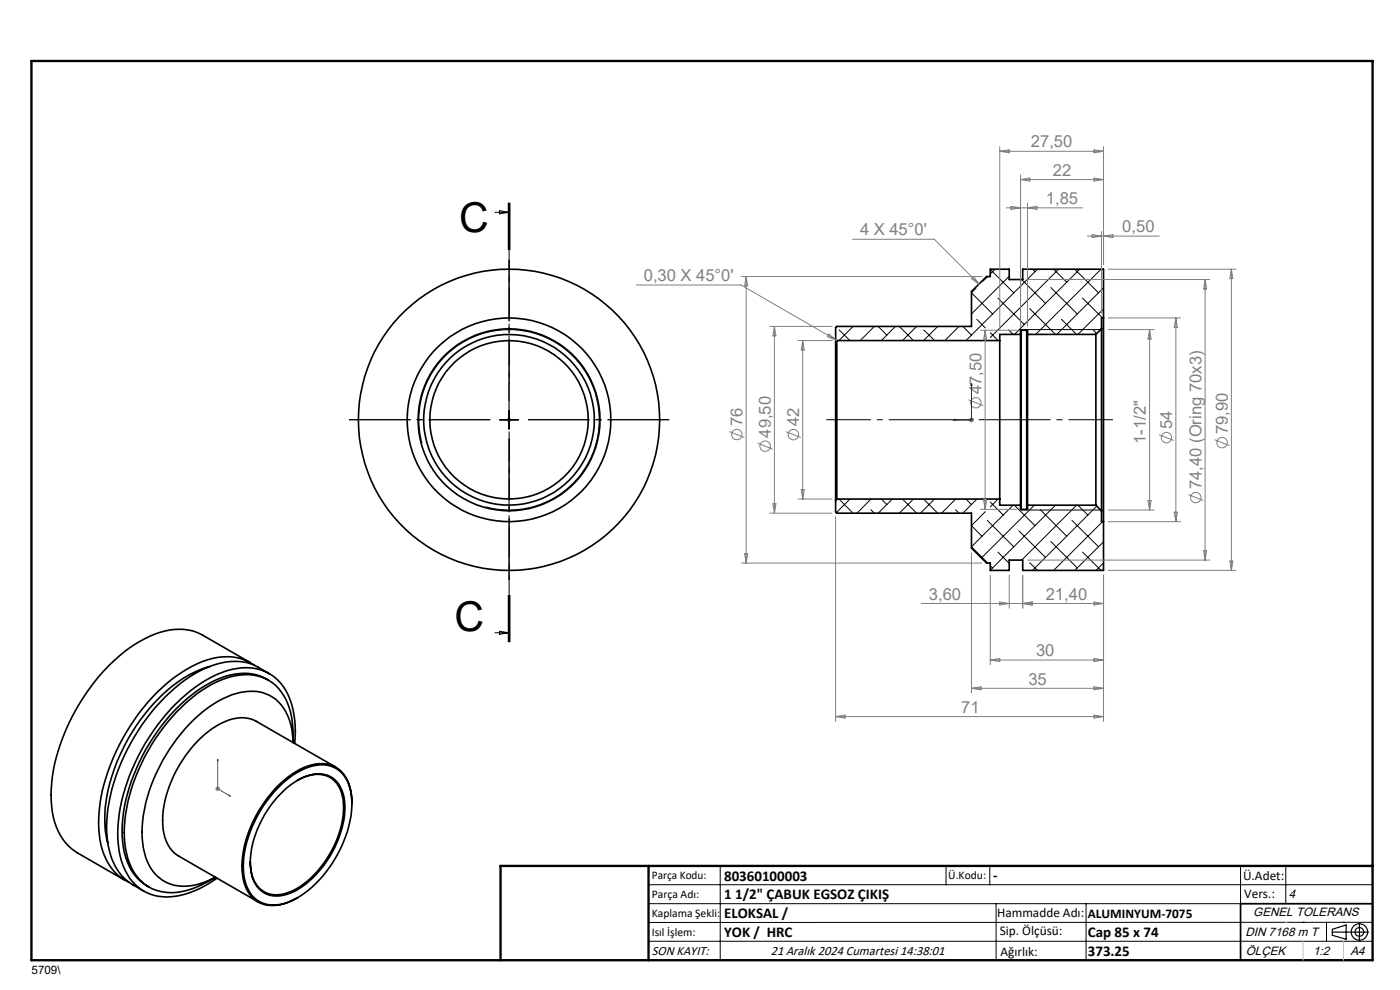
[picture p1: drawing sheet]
<svg xmlns="http://www.w3.org/2000/svg" width="297mm" height="210mm" viewBox="0 0 297 210" stroke-linecap="round" stroke-linejoin="round" font-family="sans-serif">
<g fill="none" stroke="#000" stroke-width=".35">
<path d="M177.3 72v34.1M177.3 72l.2 .2M177.5 72.2v33.7M177.5 72.2h34.6M212.1 72.2v33.7M216.5 70.9v36.3M216.5 70.9h-4.4v1.3M216.6 70.1h-.1v.8M216.6 70.1v37.9M216.6 70.1h1.2M217.8 70.1l.2 .1v.7M217.8 70.1v37.9"/>
<path d="M218 70.9v36.3M218 70.9h14.5M232.5 70.9v36.3M233.7 69.7v38.7M233.7 69.7l-1.2 1.2M234.1 67.4v43.3M234.1 67.4v-10.3h-17.1v2.2h-2.9v-2.2h-4v1.6h-.8l-3.2 3.1v7.4h-28.6l-.2 .3v2.5M234.1 67.4h-.4v2.3M177.3 106.1v2.5l.2 .3h28.6v7.4l3.2 3.1h.8v1.6h4v-2.2h2.9v2.2h17.1v-10.3M177.5 105.9l-.2 .2M177.5 105.9h34.6M212.1 105.9v1.3h4.4"/>
<path d="M216.5 107.2v.8h.1M216.6 108h1.2M218 107.2v.7l-.2 .1M218 107.2h14.5M232.5 107.2l1.2 1.2M233.7 108.4v2.3h.4M37.5 150.9a24.6 24.6 0 0 1 12.5-7.6 9.4 9.4 0 0 1 11.4 7l.7 3.2 .1 4a12.1 12.1 0 0 0-3.7-9.1 8.8 8.8 0 0 0-8.3-1.3 26.3 26.3 0 0 0-13.4 10.7 33 33 0 0 0-6.6 19.9 11.2 11.2 0 0 0 4.3 9 9.9 9.9 0 0 0 9.7 .1l1.5-.7a17.3 17.3 0 0 1-10.1 3.2 9.5 9.5 0 0 1-8.7-8.2 29.2 29.2 0 0 1 2.5-17.8 41.8 41.8 0 0 1 8.1-12.4zM44.5 141.4a27.6 27.6 0 0 0-13.8 10.1 38.1 38.1 0 0 0-8.5 22.2l.1 2.4 .6 2.7M53.1 140.5l-10.1-5.8a12.1 12.1 0 0 0-11.1 .2 35.7 35.7 0 0 0-15.1 14.5 36.5 36.5 0 0 0-5.8 21.7 12.2 12.2 0 0 0 5.3 9.8l10.1 5.8M53.9 141.1a11.3 11.3 0 0 0-10.9-.8 35 35 0 0 0-16.2 14.9 36.5 36.5 0 0 0-5.7 21.7 11.8 11.8 0 0 0 6.2 10.2M56.9 144.3a11 11 0 0 0-10.4-.3 33.1 33.1 0 0 0-14.8 13.7 36.2 36.2 0 0 0-5.8 19.8 12.2 12.2 0 0 0 5 10.3l.7 .4M57.1 142.9a11.7 11.7 0 0 0-7.2-2.6 20.7 20.7 0 0 0-12.8 5.6 42.8 42.8 0 0 0-14.5 28.3 16.8 16.8 0 0 0 3.1 11.4l.7 .7a17 17 0 0 0 4.1 2.7"/>
<path d="M62.5 157.7a17.2 17.2 0 0 0-3-12.8 10 10 0 0 0-10.3-2.9 27.9 27.9 0 0 0-13.9 9.4 42.4 42.4 0 0 0-10.3 24.1 16.4 16.4 0 0 0 3.1 11.5 9.9 9.9 0 0 0 10.3 2.9l2.1-.6 2.2-1 3.3-2M59.4 168.5a12.2 12.2 0 0 1 8.5-4.4 5.3 5.3 0 0 1 4.9 4.2 16.6 16.6 0 0 1-1.8 11.5 20.4 20.4 0 0 1-9.3 9.6 5.8 5.8 0 0 1-7.1-1.2 10.4 10.4 0 0 1-1.2-8.2 23.5 23.5 0 0 1 6-11.5zM59.6 166.5a14.3 14.3 0 0 1 8.3-4.3 6 6 0 0 1 6.4 5.1 18.8 18.8 0 0 1-1.8 12.3 23.7 23.7 0 0 1-10.4 11.4 7.2 7.2 0 0 1-8-.4 9.4 9.4 0 0 1-2.5-7.8 26.3 26.3 0 0 1 8-16.3zM63.1 165.6a6.9 6.9 0 0 1 7.3-.4 7.8 7.8 0 0 1 2.4 7.1 21.9 21.9 0 0 1-10.2 16.4 6.9 6.9 0 0 1-6.5 .5 6.8 6.8 0 0 1-3-6.4M71.2 162.7l-16.8-9.7a7.8 7.8 0 0 0-7.6 .5 25.6 25.6 0 0 0-12 17.4 11.5 11.5 0 0 0 1.7 9.5l1.4 1.2 16.9 9.7M74.6 170.5a8.6 8.6 0 0 0-3.3-7.7 7.9 7.9 0 0 0-7.7 .4 25.8 25.8 0 0 0-12 17.4 12.4 12.4 0 0 0 1.2 8.9 6.2 6.2 0 0 0 7.4 2.2l2.9-1.3M291.2 191.7h-28v12"/>
<circle cx="108" cy="89" r="21.6"/>
<circle cx="108" cy="89.1" r="18.1"/>
<circle cx="108" cy="89.1" r="32"/>
<circle cx="108" cy="89.1" r="16.8"/>
<circle cx="108" cy="89.1" r="19.3"/>
</g>
<g fill="none" stroke="#000" stroke-width=".21">
<path d="M105 45h3M106 44.7l2 .3-2 .4zM107.8 43v10M108 43v10M108.2 43v10M209.5 58.7l-.9 .9M210.1 57.1l5 5M211.1 57.1l-1 1M214.1 58.6l-8 8M216.7 59.3l5.1 5M219 57.1l.6 .5M220.1 57.1l-15.2 15.1"/>
<path d="M223.5 57.1l2.8 2.8M224.6 57.1l-14.5 14.5M228 57.1l5 5M229.1 57.1l-13.9 13.8M233.6 57.1l-13.9 13.8M178 70l2.3 2.2M181 69.2l-3 3M184.7 72.2h.1M185.5 69.2l-3 3M186.3 69.2l1.8 1.9M190 69.2l-3 3M190.8 69.2l3 3"/>
<path d="M194.5 69.2l-3 3M196 70l2.3 2.2M198.9 69.2l-3 3M202.7 72.2h.1M203.4 69.2l-3 3M204.3 69.2l1.8 1.9M207 61.1l-.9 1 4.5 4.5M207.2 67.7l1.8 1.9M210.1 70.6l1.6 1.6M211.7 63.2l5.6 5.7M214 70l.9 .9M216.5 69.9h17"/>
<path d="M218.4 65.5l5.5 5.4M222.9 61l5.6 5.6M225.2 67.7l3.2 3.2M229.7 63.2l4.2 4.2M231.9 70l.8 .8M234.1 61.1l-9.9 9.8M234.1 65.5l-5.4 5.4M89.5 94a19.1 19.1 0 0 1 16.8-24 19.1 19.1 0 0 1 20.7 20.7 19.1 19.1 0 0 1-24 16.8M106 89.1h4M108 87.1v3.9M178 105.9l3 3M180.3 105.9l-2.9 2.9"/>
<path d="M184.7 108.1l.8 .8M184.8 105.9l-3 3M187 105.9l1.1 1.1M189.3 105.9l-3 3M191.5 105.9l3 3M193.8 105.9l-3 3M196 105.9l2.9 3M198.3 105.9l-3 3M202.7 108.1l.7 .8M202.7 105.9l-3 3M204.9 105.9l1.2 1.1M207.3 105.9l-3 3"/>
<path d="M209 108.5l-2.9 3 2.2 2.3M209.4 110.4l5.7 5.6M210.1 106.5l2.7 2.7M211.7 117.1l2.4 2.4M211.7 105.9l-1.6 1.6M214.9 107.2l-8.8 8.8 3.4 3.4M215.2 107.2l4.4 4.3M216.2 112.6l5.6 5.6M216.5 108.2h17M218.4 119.4l1.7 1.6M219.4 107.2l-11.2 11.1M220.7 108.1l5.6 5.7"/>
<path d="M222.9 114.9l5.6 5.6M223.9 107.2l-13.8 13.8M227.4 110.4l5.6 5.6M228.4 107.2l-11.7 11.6M228.7 107.2l2.1 2M229.7 117.1l3.9 3.9M232.7 107.3l-13.7 13.7M233.9 110.7l-10.4 10.3M234.1 114.9l-6.1 6.1M234.1 119.4l-1.6 1.6M105 134.2h3M106 133.9l2 .3-2 .3z"/>
<path d="M107.8 126.2v10M108 126.2v10M108.2 126.2v10zM210.1 120l.5 .5M137.6 187.7h153.6M137.6 191.7h153.6M137.6 199.7h153.6M152.8 183.7v20M200.7 183.7v4M210 183.7v4M211.3 191.7v12M230.4 191.7v12"/>
<path d="M263.2 183.7v20M272.8 183.7v8M276.4 195.6h.1M281.4 195.6v4.1M285 195.6h.1M291.2 195.6l-153.6 .1"/>
</g>
<g fill="none" stroke="#808080" stroke-width=".21">
<path d="M212.1 31.1v38.8M212.1 32.1l2-.3v.6zM212.1 32.1h22M216.5 37.1v32.1M216.5 38.1h17.6M216.5 38.1l2-.3v.6zM232.1 31.8l2 .3-2 .3zM232.1 37.8l2 .3-2 .3zM234.1 31.1v25M157.3 58.7h51M158.3 58.7v60.7M158.3 58.7l.3 1.9h-.6z"/>
<path d="M180.9 50.8h17.3l9.5 9.4M206.1 59.1l.4-.5 1.2 1.6zM213.5 44.1h16.2M214.5 43.8l2 .3-2 .3zM218 43.1v26.1M218 44.1l2-.3v.6zM218 59.3h38.6M230.7 50.1h15.2M231.7 49.8l2 .3-2 .3zM233.7 49.1v17.4M234.1 50.1l2-.3v.6zM235.1 57.1h27.1"/>
<path d="M255.7 59.3v59.5M255.7 59.3l.3 2h-.7zM261.2 57.1v63.9M261.2 57.1l.3 2h-.6zM135 60.5h22.2l20.2 11.6M163.3 69.2h13.2M164.3 69.2v39.7M164.3 69.2l.3 2.1h-.6zM169.3 72.2h7.2M170.3 72.2v33.7M170.3 72.2l.3 2.1h-.6zM175.8 70.9l1.6 1.2-1.9-.7z"/>
<path d="M208 70.1h7.7M209 70.1v37.9M209 70.1l.3 2h-.6zM235.1 67.4h15.3M235.1 69.9h9.8M243.9 69.9v38.3M243.9 69.9l.3 2h-.7zM249.4 67.4v43.3M249.4 67.4l.4 2.1h-.7zM107.5 89.1h1M107.6 88.7l.7 .7M108 88.5v1.1"/>
<path d="M108.3 88.7l-.7 .7M154.7 91.5l3.2 1.3M160.7 94l3.2 1.3M166.7 91.6l3.2 1.2M205.5 84.8l3.1 1.3M205.6 89.1h1M205.7 88.7l.7 .7M206.1 88.5v1.1M206.4 88.7l-.7 .7M245.9 92.2l3.1 1.2M257.7 93.3l3.1 1.2M157.3 119.4h51"/>
<path d="M158 117.5h.6l-.3 1.9zM163.3 108.9h13.2M164 106.8h.6l-.3 2.1zM169.3 105.9h7.2M170 103.8h.6l-.3 2.1zM177.3 109.6v43.4M206.1 117.3v29.7M208 108h7.7M208.7 106h.6l-.3 2zM218 118.8h38.6M235.1 110.7h15.3M235.1 108.2h9.8"/>
<path d="M243.5 106.2h.7l-.3 2zM249.1 108.6h.7l-.4 2.1zM252.1 104.9l3.2 1.3M255.3 116.8h.7l-.3 2zM260.9 119h.6l-.3 2zM195.4 128h38.7M210.1 122v19M212.1 127.7l2 .3-2 .3zM214.1 122v7M217 128l2-.3v.6zM217 122v7M232.1 139.7l2 .3-2 .3z"/>
<path d="M232.1 127.7l2 .3-2 .3zM234.1 122v31M235.1 121h27.1M177.3 152h56.8M177.3 152l2-.3v.6zM206.1 146h28M206.1 146l2-.3v.6zM210.1 140h24M210.1 140l2-.3v.6zM232.1 145.7l2 .3-2 .3zM232.1 151.7l2 .3-2 .3zM45.6 167.3h1.1"/>
<path d="M45.8 167l.7 .7M46.2 166.8v1M46.5 167l-.7 .7"/>
<circle cx="156.3" cy="92.2" r="1.11"/>
<circle cx="162.3" cy="94.7" r="1.1"/>
<circle cx="168.3" cy="92.2" r="1.12"/>
<circle cx="207" cy="85.4" r="1.1"/>
<circle cx="247.5" cy="92.8" r="1.11"/>
<circle cx="259.2" cy="93.9" r="1.09"/>
<circle cx="253.7" cy="105.5" r="1.1"/>
</g>
<g fill="none" stroke="#000" stroke-width=".25">
<path d="M216.5 69.9v38.3M282.6 197.7h7.8M282.6 197.1l3-.9v3l-3-.8zM288.4 195.8v3.8M106.2 203.7h185"/>
<circle cx="288.4" cy="197.7" r="1.74"/>
<circle cx="288.4" cy="197.7" r=".93"/>
</g>
<path d="M108 81.3v7.8M108 89v.1zM108 81.3v.4v-.4M108 89.1h.1M202.2 89.1l.4-.1v.1zM206.1 81.3l.1 .4h-.2zM206.1 81.3v7.8h-3.9M46.2 161v6.3l2.7 1.6M46.2 161v.4l-.1-.1zM48.6 168.7l.3 .2-.3-.1z" fill="none" stroke="#00f" stroke-width=".21"/>
<path d="M104 89h-30M108 85v-29.9M108 93v30M112 89h30" fill="none" stroke="#000" stroke-width=".21" stroke-dasharray="15.2 1.3 1.3 1.3" stroke-dashoffset="2.2" stroke-linecap="butt"/>
<path d="M236.1 89h-60.8" fill="none" stroke="#000" stroke-width=".21" stroke-dasharray="15.2 1.3 1.3 1.3" stroke-dashoffset="5.8" stroke-linecap="butt"/>
<path d="M108 43v93.2" fill="none" stroke="#000" stroke-width=".21" stroke-dasharray="6.3 1.3 1.3 1.3" stroke-dashoffset="2.3" stroke-linecap="butt"/>
<path d="M6.7 12.9h284.5v190.8h-284.5zM137.6 183.7v20M291.2 183.7h-185v20" fill="none" stroke="#000" stroke-width=".5"/>
<path d="M276.4 199.7v4M285 199.7v4" fill="none" stroke="#c0c0c0" stroke-width=".21"/>
<path d="M272.8 195.6h.1" fill="none" stroke="#c0c0c0" stroke-width=".25"/>
<g fill="#00f">
<path d="M48.6 168.7l.3 .2-.3-.1zM46.2 161v.4l-.1-.1zM108 89v.1zM108 81.3v.4z"/>
<path d="M202.2 89.1h.4v-.1zM206.1 81.3l-.1 .4h.2zM202.2 89.1h.4v-.1zM206.1 81.3l-.1 .4h.2z"/>
</g>
<g font-size="8.7">
<text x="97.4" y="49.2">C</text>
<text x="96.4" y="133.8">C</text>
</g>
<g font-size="3.5" fill="#808080">
<text x="218.7" y="31.3">27,50</text>
<text x="223.3" y="37.3">22</text>
<text x="221.9" y="43.3">1,85</text>
<text x="182.5" y="50">4 X 45°0'</text>
<text x="238.1" y="49.3">0,50</text>
<text x="136.6" y="59.6">0,30 X 45°0'</text>
<text x="208.2" y="83.6" transform="rotate(-90 208.2 83.6)">47,50</text>
<text x="157.5" y="90.4" transform="rotate(-90 157.5 90.4)">76</text>
<text x="163.5" y="92.8" transform="rotate(-90 163.5 92.8)">49,50</text>
<text x="169.5" y="90.4" transform="rotate(-90 169.5 90.4)">42</text>
<text x="243.1" y="94.2" transform="rotate(-90 243.1 94.2)">1-1/2&quot;</text>
<text x="248.7" y="91" transform="rotate(-90 248.7 91)">54</text>
<text x="260.5" y="92.1" transform="rotate(-90 260.5 92.1)">79,90</text>
<text x="254.9" y="103.8" transform="rotate(-90 254.9 103.8)">74,40 (Oring 70x3)</text>
<text x="197.1" y="127.2">3,60</text>
<text x="221.8" y="127.2">21,40</text>
<text x="219.8" y="139.2">30</text>
<text x="218.2" y="145.2">35</text>
<text x="203.9" y="151.2">71</text>
</g>
<g font-size="3.2">
<text x="153.6" y="186.8">80360100003</text>
<text x="153.6" y="190.8">1 1/2&quot; ÇABUK EGSOZ ÇIKIŞ</text>
<text x="210.7" y="186.6">-</text>
<text x="153.6" y="194.8">ELOKSAL /</text>
<text x="153.6" y="198.8">YOK / HRC</text>
<text x="230.8" y="198.7">Cap 85 x 74</text>
<text x="230.8" y="202.8">373.25</text>
</g>
<g font-size="2.8">
<text x="263.7" y="186.7">Ü.Adet:</text>
<text x="263.9" y="190.5">Vers.:</text>
<text x="211.5" y="194.5">Hammadde Adı:</text>
<text x="230.8" y="194.7">ALUMINYUM-7075</text>
<text x="138.3" y="202.6">SON KAYIT:</text>
<text x="163.5" y="202.6">21 Aralık 2024 Cumartesi 14:38:01</text>
<text x="212.1" y="198.4">Sip. Ölçüsü:</text>
<text x="212.2" y="202.7">Ağırlık:</text>
</g>
<g font-size="2.6">
<text x="273.4" y="190.4">4</text>
<text x="265.9" y="194.4">GENEL TOLERANS</text>
<text x="264.2" y="198.5">DIN 7168 m T</text>
<text x="264.3" y="202.6">ÖLÇEK</text>
<text x="278.5" y="202.6">1:2</text>
<text x="286.5" y="202.6">A4</text>
</g>
<g font-size="2.5">
<text x="138.3" y="186.4">Parça Kodu:</text>
<text x="138.3" y="190.5">Parça Adı:</text>
<text x="201.2" y="186.5">Ü.Kodu:</text>
<text x="138.3" y="194.5">Kaplama Şekli:</text>
<text x="138.3" y="198.6">Isıl İşlem:</text>
<text x="6.7" y="206.7">5709\</text>
</g>
</svg>
